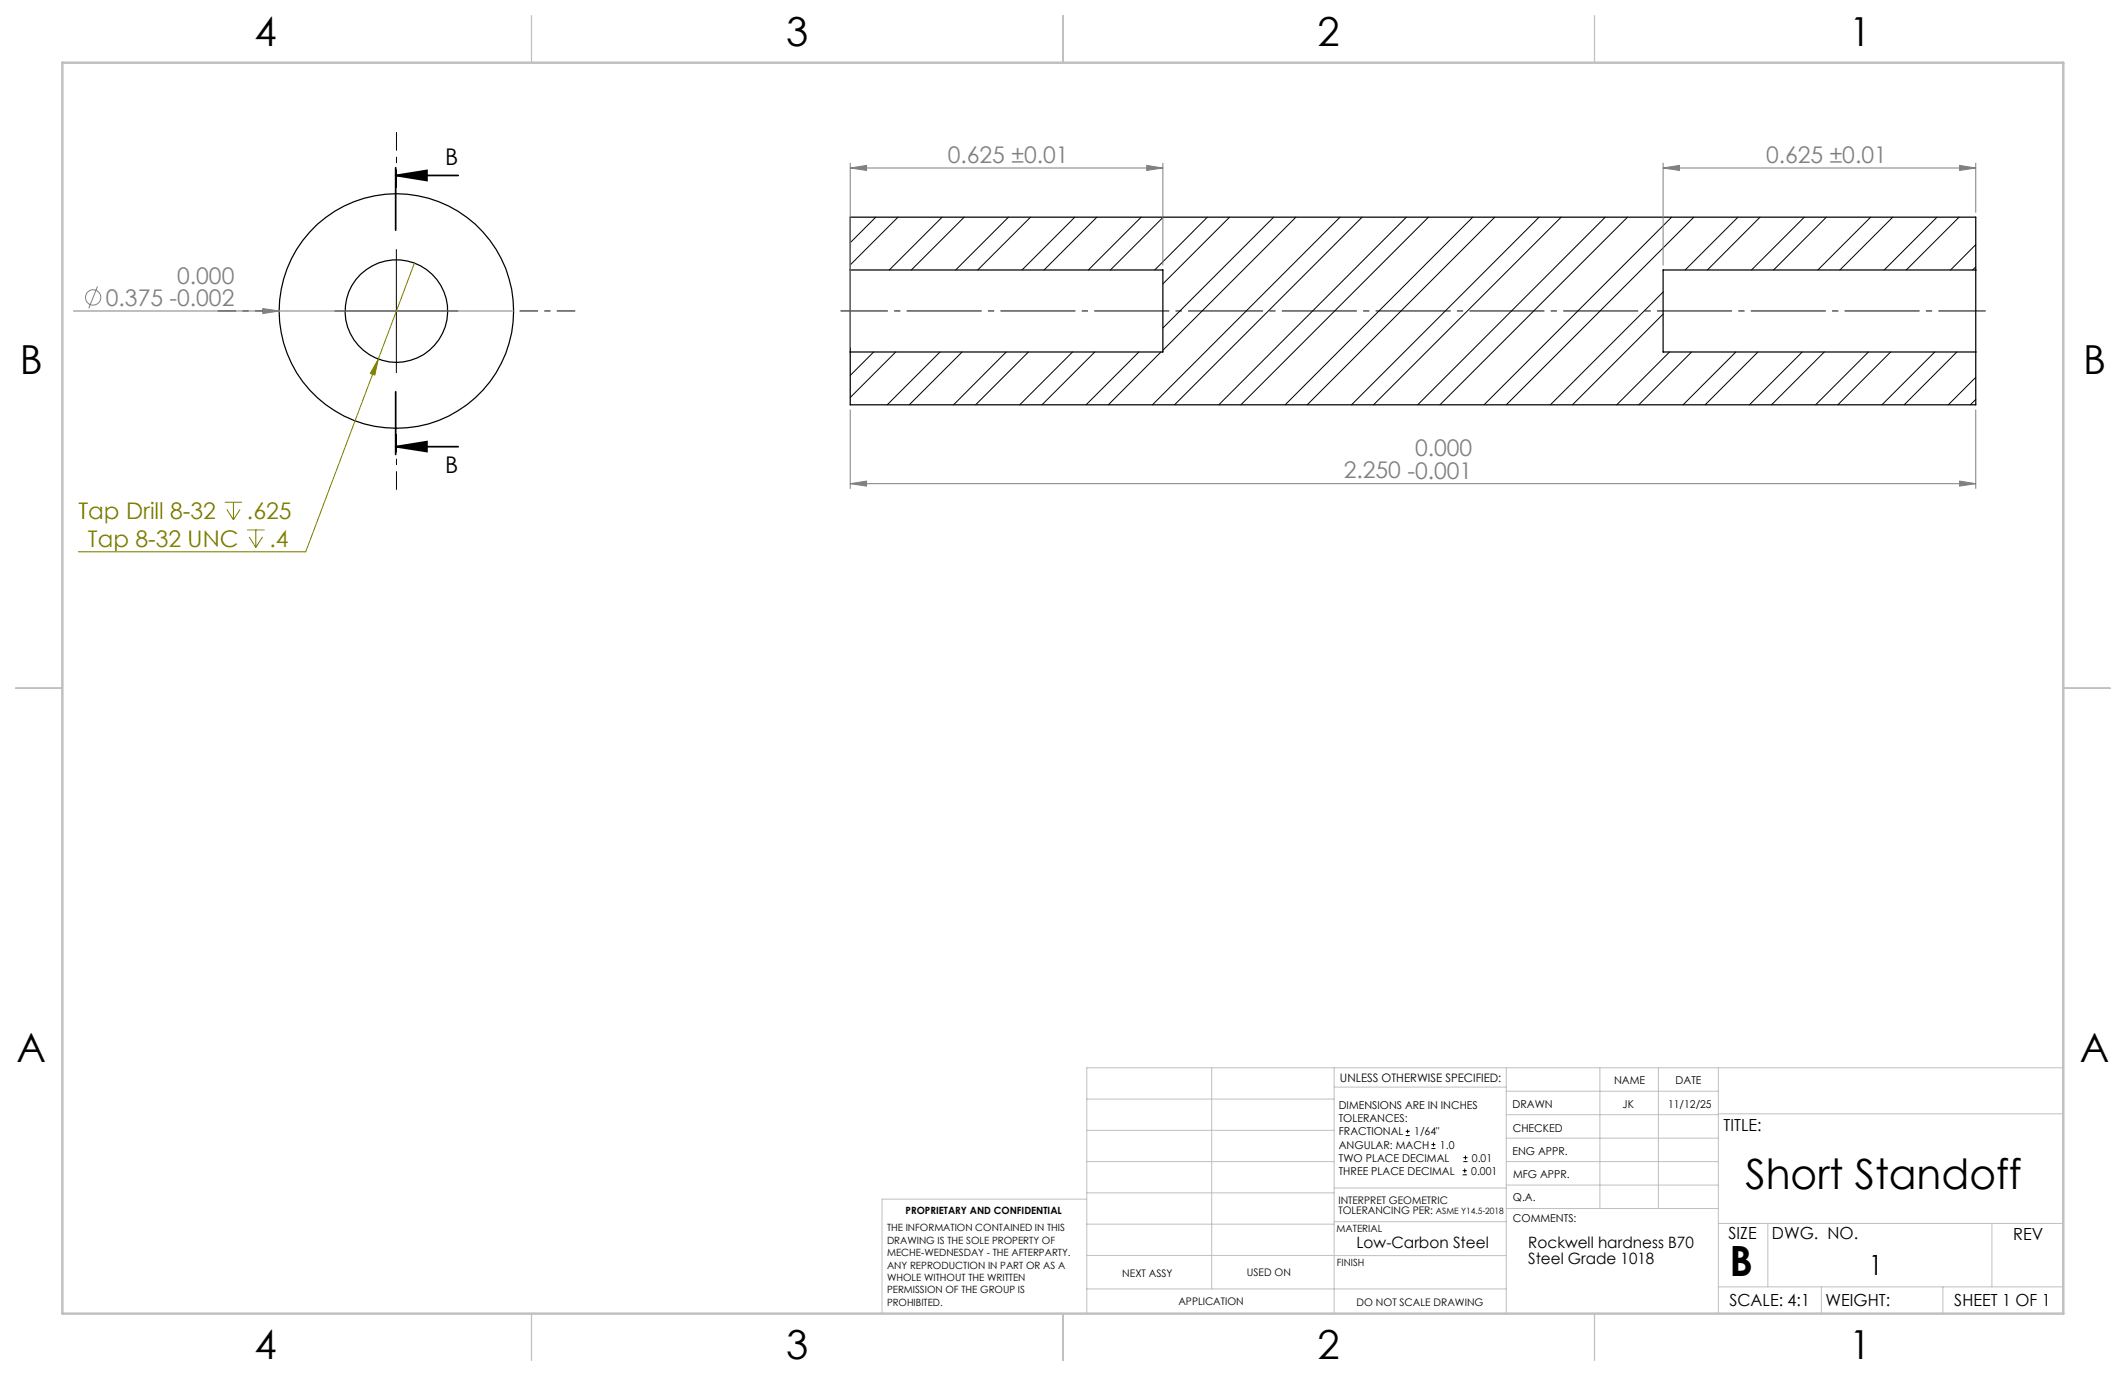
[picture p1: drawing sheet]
<svg xmlns="http://www.w3.org/2000/svg" width="432mm" height="279mm" viewBox="0 0 432 279" stroke-linecap="round" stroke-linejoin="round" font-family="sans-serif">
<g fill="none" stroke="#000" stroke-width=".25">
<path d="M172.7 54.8v16.7M172.7 54.8h63.5v16.7h-63.5M172.7 54.8v-10.7h228.6v10.7M401.3 54.8v16.7M401.3 54.8h-63.5v16.7h63.5M172.7 71.5v10.7h228.6v-10.7"/>
<circle cx="80.5" cy="63.2" r="23.8"/>
<circle cx="80.5" cy="63.2" r="10.4"/>
</g>
<g fill="none" stroke="#000" stroke-width=".2">
<path d="M80.5 50.7v25M177.9 44.1l-5.2 5.2M182.4 44.1l-9.7 9.7M191.3 44.1l-10.7 10.7M195.8 44.1l-10.7 10.7M204.8 44.1l-10.7 10.7M209.3 44.1l-10.7 10.7M218.3 44.1l-10.7 10.7M222.8 44.1l-10.7 10.7M231.8 44.1l-10.7 10.7M236.3 44.1l-10.8 10.7M245.2 44.1l-10.7 10.7"/>
<path d="M249.7 44.1l-13.5 13.5M258.7 44.1l-22.5 22.5M263.2 44.1l-27 27M272.2 44.1l-38.1 38.1M276.6 44.1l-38.1 38.1M285.6 44.1l-38.1 38.1M290.1 44.1l-38.1 38.1M299.1 44.1l-38.1 38.1M303.6 44.1l-38.1 38.1M312.6 44.1l-38.1 38.1M317.1 44.1l-38.1 38.1M326 44.1l-38.1 38.1"/>
<path d="M330.6 44.1l-38.1 38.1M337.8 59.3l-22.9 22.9M339.5 44.1l-38.1 38.1M344 44.1l-38.1 38.1M353 44.1l-10.7 10.7M357.5 44.1l-10.7 10.7M366.5 44.1l-10.8 10.7M370.9 44.1l-10.7 10.7M379.9 44.1l-10.7 10.7M384.4 44.1l-10.7 10.7M393.4 44.1l-10.7 10.7M397.9 44.1l-10.7 10.7"/>
<path d="M401.3 49.7l-5.1 5.1M401.3 54.2l-.7 .6M68 63.1h25M177.4 71.5l-4.7 4.7M181.9 71.5l-9.2 9.2M190.9 71.5l-10.7 10.7M195.4 71.5l-10.7 10.7M204.4 71.5l-10.7 10.7M208.9 71.5l-10.7 10.7M217.8 71.5l-10.7 10.7M222.4 71.5l-10.8 10.7M231.3 71.5l-10.7 10.7"/>
<path d="M235.8 71.5l-10.7 10.7M337.8 63.8l-18.4 18.4M339.1 71.5l-10.7 10.7M343.6 71.5l-10.8 10.7M352.6 71.5l-10.8 10.7M357 71.5l-10.7 10.7M366 71.5l-10.7 10.7M370.5 71.5l-10.7 10.7M379.5 71.5l-10.7 10.7M384 71.5l-10.7 10.7M393 71.5l-10.8 10.7M397.4 71.5l-10.6 10.7"/>
<path d="M401.3 76.6l-5.6 5.6M401.3 81.1l-1.1 1.1M285.5 230.6h.8M285.5 229.7h.8M285.9 229.3v.9M290.7 233.2h.8M290.7 232.4h.8M291.1 232v.8M297.1 238.5h.8M297.1 237.7h.8M297.2 235.9h.9M297.2 235.1h.9"/>
<path d="M297.5 237.3v.8M297.6 234.6v.9"/>
</g>
<g fill="none" stroke="#808080" stroke-width=".2">
<path d="M172.7 34.1l3.3-.5v1zM172.7 33.1v37.4M172.7 34.1h63.5M232.9 33.6l3.3 .5-3.3 .5zM236.2 33.1v20.7M337.8 34.1l3.3-.5v1zM337.8 33.1v20.7M337.8 34.1h63.5M398 33.6l3.3 .5-3.3 .5zM401.3 33.1v10M19.8 58.2l-1.8 4.4M14.9 63.1h89.4"/>
<path d="M53.4 62.7l3.3 .4-3.3 .6zM172.7 98.2l3.3-.5v1zM172.7 83.2v16M172.7 98.2h228.6M398 97.7l3.3 .5-3.3 .5zM401.3 83.2v16"/>
<circle cx="18.9" cy="60.4" r="1.56"/>
</g>
<path d="M84.2 53.4l-22.1 58.6h-46.2M76.8 72.9l-.7 3.3-.9-.4zM45.6 102h3.6M46.1 103.4l1.3 2.2M47.4 102v3.6M48.8 103.4l-1.4 2.2M50.2 107.6h3.5M50.6 109l1.4 2.2M52 107.6v3.6M53.3 109l-1.3 2.2" fill="none" stroke="#808000" stroke-width=".2"/>
<path d="M80.4 35.6l6.3-1v2.1zM80.4 35.6h12.7M80.4 34v12.7M80.4 79.6v12.7M80.4 90.7l6.3-1v2zM80.4 90.7h12.7" fill="none" stroke="#000" stroke-width=".35"/>
<path d="M80.5 38.1v-11.3M55.5 63.1h-11.3M105.5 63.1h11.3M80.5 88.1v11.4" fill="none" stroke="#000" stroke-width=".2" stroke-dasharray="15.2 1.3 1.3 1.3" stroke-dashoffset="11.5" stroke-linecap="butt"/>
<path d="M170.7 63.1h232.6" fill="none" stroke="#000" stroke-width=".2" stroke-dasharray="15.2 1.3 1.3 1.3" stroke-dashoffset="5.6" stroke-linecap="butt"/>
<g fill="none" stroke="#c0c0c0" stroke-width=".2">
<path d="M246.1 216.8v44.9M271 216.8v49.9M305.9 216.8v49.9M324.9 216.8v28.6M336.8 216.8v28.6M349 216.8v49.9M419.1 216.8h-198.4v49.9M220.7 235.9h50.3M220.7 229.5h50.3M220.7 223.2h50.3M271 220.7h34.9M305.9 231.1h43.1"/>
<path d="M305.9 226.3h43.1M305.9 221.6h43.1M305.9 235.9h43.1M349 226.2h70.1M220.7 248.6h50.3M220.7 242.2h50.3M220.7 254.9h50.3M220.7 243.5h-41.6v23.2M271 255h34.9M271 248.1h35M271 241.2h35M305.9 240.6h43.1"/>
<path d="M306 245.4h43M349 248.4h70.1M359.1 248.4v12.9M404.6 248.4v12.9M220.7 261.7h85.2M349 261.3h70.1M369.9 261.3v5.4M394.6 261.3v5.4"/>
</g>
<path d="M107.9 3.2v9.5M215.9 3.2v9.5M323.8 3.2v9.5M3.1 139.7h9.6M419.1 139.7h9.5M107.9 266.7v9.6M215.9 266.7v9.6M323.8 266.7v9.6" fill="none" stroke="#c0c0c0" stroke-width=".25"/>
<path d="M12.7 12.7h406.4v254h-406.4z" fill="none" stroke="#c0c0c0" stroke-width=".5"/>
<path d="M80.4 35.6l6.3-1v2.1zM80.4 90.7l6.3-1v2z" fill="#000"/>
<path d="M76.8 72.9l-.7 3.3-.9-.4z" fill="#808000"/>
<g fill="#808080">
<path d="M53.4 62.7l3.3 .4-3.3 .6z"/>
<path d="M172.7 98.2l3.3-.5v1zM398 97.7l3.3 .5-3.3 .5z"/>
<path d="M337.8 34.1l3.3-.5v1zM398 33.6l3.3 .5-3.3 .5z"/>
<path d="M232.9 33.6l3.3 .5-3.3 .5zM172.7 34.1l3.3-.5v1z"/>
</g>
<g font-size="8.5">
<text x="354.5" y="241.4">Short Standoff</text>
<text x="351.3" y="259">B</text>
</g>
<g font-size="8.1">
<text x="51.7" y="9.3">4</text>
<text x="159.7" y="9.3">3</text>
<text x="267.6" y="9.3">2</text>
<text x="375.6" y="9.3">1</text>
<text x="4" y="76">B</text>
<text x="423.1" y="76">B</text>
<text x="3.3" y="215.7">A</text>
<text x="422.4" y="215.7">A</text>
<text x="51.7" y="276">4</text>
<text x="159.7" y="276">3</text>
<text x="267.6" y="276">2</text>
<text x="375.6" y="276">1</text>
</g>
<text font-size="5.6" x="379.5" y="259">1</text>
<g font-size="4.7">
<text x="90.4" y="33.5">B</text>
<text x="90.4" y="96">B</text>
</g>
<g font-size="4.7" fill="#808080">
<text x="192.5" y="33.1">0.625 ±0.01</text>
<text x="358.7" y="33.1">0.625 ±0.01</text>
<text x="36" y="57.6">0.000</text>
<text x="21.5" y="62.1">0.375 -0.002</text>
<text x="287.4" y="92.7">0.000</text>
<text x="272.9" y="97.1">2.250 -0.001</text>
</g>
<g font-size="4.7" fill="#808000">
<text x="15.9" y="105.4">Tap Drill 8-32</text>
<text x="50.2" y="105.4">.625</text>
<text x="17.9" y="111">Tap 8-32 UNC</text>
<text x="54.7" y="111">.4</text>
</g>
<g font-size="3.4">
<text x="350.1" y="229.7">TITLE:</text>
<text x="351.1" y="251.6">SIZE</text>
<text x="359.9" y="251.6">DWG. NO.</text>
<text x="408.9" y="251.7">REV</text>
<text x="351.2" y="265.2">SCALE: 4:1</text>
<text x="370.8" y="265.2">WEIGHT:</text>
<text x="396.9" y="265.2">SHEET 1 OF 1</text>
</g>
<g font-size="3.2">
<text x="275.5" y="253.3">Low-Carbon Steel</text>
<text x="310.4" y="253.5">Rockwell hardness B70</text>
<text x="310.4" y="256.7">Steel Grade 1018</text>
</g>
<text font-size="2.4" x="272.2" y="219.7">UNLESS OTHERWISE SPECIFIED:</text>
<g font-size="2.2">
<text x="327.8" y="220.1">NAME</text>
<text x="340.3" y="220.2">DATE</text>
<text x="271.9" y="225.3">DIMENSIONS ARE IN INCHES</text>
<text x="271.9" y="227.9">TOLERANCES:</text>
<text x="307.2" y="224.9">DRAWN</text>
<text x="329.6" y="225.1">JK</text>
<text x="338.8" y="225.1">11/12/25</text>
<text x="271.9" y="230.6">FRACTIONAL</text>
<text x="271.9" y="233.2">ANGULAR: MACH</text>
<text x="287.2" y="230.6">1/64&quot;</text>
<text x="292.5" y="233.2">1.0</text>
<text x="307.3" y="229.8">CHECKED</text>
<text x="271.9" y="235.9">TWO PLACE DECIMAL</text>
<text x="271.9" y="238.5">THREE PLACE DECIMAL</text>
<text x="298.8" y="238.5">0.001</text>
<text x="299" y="235.9">0.01</text>
<text x="307.2" y="234.4">ENG APPR.</text>
<text x="307.3" y="239.2">MFG APPR.</text>
<text x="307.3" y="243.9">Q.A.</text>
<text x="307.3" y="248.1">COMMENTS:</text>
</g>
<g font-size="2.1">
<text x="271.8" y="244.5">INTERPRET GEOMETRIC</text>
<text x="271.8" y="246.6">TOLERANCING PER:</text>
<text x="227.9" y="259.2">NEXT ASSY</text>
<text x="253.3" y="259.2">USED ON</text>
<text x="239.3" y="265">APPLICATION</text>
<text x="275.5" y="265.1">DO NOT SCALE DRAWING</text>
</g>
<g font-size="2">
<text x="180.2" y="250">THE INFORMATION CONTAINED IN THIS</text>
<text x="183.9" y="246.4">PROPRIETARY AND CONFIDENTIAL</text>
<text x="271.5" y="250.2">MATERIAL</text>
<text x="180.2" y="252.5">DRAWING IS THE SOLE PROPERTY OF</text>
<text x="180.2" y="255.1">MECHE-WEDNESDAY - THE AFTERPARTY.</text>
<text x="180.2" y="257.6">ANY REPRODUCTION IN PART OR AS A</text>
<text x="271.5" y="257">FINISH</text>
<text x="180.2" y="260.1">WHOLE WITHOUT THE WRITTEN</text>
<text x="180.2" y="262.6">PERMISSION OF THE GROUP IS</text>
<text x="180.2" y="265.2">PROHIBITED.</text>
</g>
<text font-size="1.8" x="291.7" y="246.6">ASME Y14.5-2018</text>
</svg>
